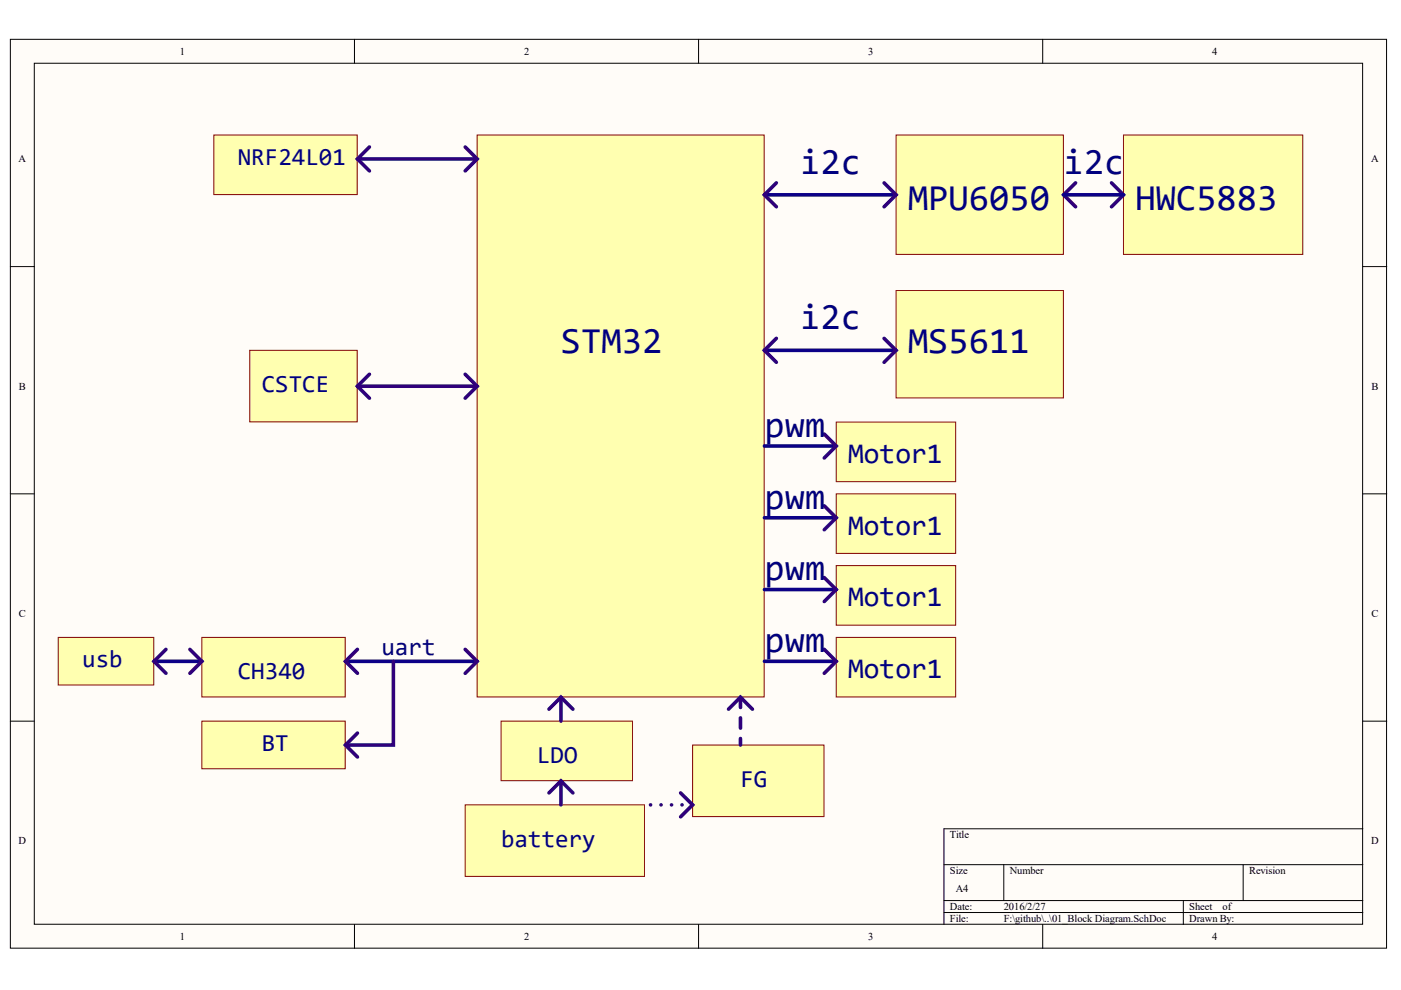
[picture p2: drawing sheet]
<svg xmlns="http://www.w3.org/2000/svg" width="297mm" height="210mm" viewBox="0 0 297 210" stroke-linecap="round" stroke-linejoin="round" font-family="sans-serif">
<g fill="#fffcf8" stroke="#000" stroke-width=".21">
<path d="M2.2 8.3h291.8v192.7h-291.8z"/>
<path d="M7.3 13.4h281.6v182.6h-281.6z"/>
</g>
<g fill="none" stroke="#000" stroke-width=".21">
<path d="M75.2 8.3v5.1M148.1 8.3v5.1M221.1 8.3v5.1M2.2 56.5h5.1M289 56.5h5M2.2 104.7h5.1M289 104.7h5M2.2 152.9h5.1M289 152.9h5M289 175.7h-88.9v20.3M75.2 196v5.1M148.1 196v5.1"/>
<path d="M200.1 183.3h88.9M200.1 190.9h88.9M200.1 193.5h88.9M212.8 183.3v7.6M221.1 196v5.1M250.9 190.9v5.1M263.6 183.3v7.6"/>
</g>
<g fill="#ffffb0" stroke="#800000" stroke-width=".21">
<path d="M101.2 28.6h60.8v119.2h-60.8z"/>
<path d="M190 28.6h35.5v25.3h-35.5z"/>
<path d="M190 61.6h35.5v22.8h-35.5z"/>
<path d="M238.2 28.6h38v25.3h-38z"/>
</g>
<path d="M162.1 41.3h27.9M225.5 41.3h12.7M162.1 74.3h27.9" fill="none" stroke="#0c0087" stroke-width=".76"/>
<path d="M164.6 38.8l-2.5 2.5 2.5 2.5M187.4 38.8l2.6 2.5-2.6 2.5M228 38.8l-2.5 2.5 2.5 2.5M235.7 38.8l2.5 2.5-2.5 2.5M164.6 71.7l-2.5 2.6 2.5 2.5M187.4 71.7l2.6 2.6-2.6 2.5" fill="none" stroke="#30007b" stroke-width=".76"/>
<path d="M177.3 89.5h25.3v12.6h-25.3z" fill="#ffffb0" stroke="#800000" stroke-width=".21"/>
<path d="M162.1 94.6h15.2" fill="none" stroke="#0c0087" stroke-width=".76"/>
<path d="M174.8 92l2.5 2.6-2.5 2.5" fill="none" stroke="#30007b" stroke-width=".76"/>
<path d="M177.3 104.7h25.3v12.6h-25.3z" fill="#ffffb0" stroke="#800000" stroke-width=".21"/>
<path d="M162.1 109.8h15.2" fill="none" stroke="#0c0087" stroke-width=".76"/>
<path d="M174.8 107.2l2.5 2.6-2.5 2.5" fill="none" stroke="#30007b" stroke-width=".76"/>
<path d="M177.3 119.9h25.3v12.7h-25.3z" fill="#ffffb0" stroke="#800000" stroke-width=".21"/>
<path d="M162.1 125h15.2" fill="none" stroke="#0c0087" stroke-width=".76"/>
<path d="M174.8 122.5l2.5 2.5-2.5 2.5" fill="none" stroke="#30007b" stroke-width=".76"/>
<path d="M177.3 135.1h25.3v12.7h-25.3z" fill="#ffffb0" stroke="#800000" stroke-width=".21"/>
<path d="M162.1 140.2h15.2" fill="none" stroke="#0c0087" stroke-width=".76"/>
<path d="M174.8 137.7l2.5 2.5-2.5 2.6" fill="none" stroke="#30007b" stroke-width=".76"/>
<path d="M42.8 135.1h30.4v12.7h-30.4z" fill="#ffffb0" stroke="#800000" stroke-width=".21"/>
<path d="M73.3 140.2h27.9" fill="none" stroke="#0c0087" stroke-width=".76"/>
<path d="M75.8 137.7l-2.5 2.5 2.5 2.6M98.6 137.7l2.6 2.5-2.6 2.6" fill="none" stroke="#30007b" stroke-width=".76"/>
<g fill="#ffffb0" stroke="#800000" stroke-width=".21">
<path d="M98.6 170.7h38v15.1h-38z"/>
<path d="M146.8 158h27.9v15.1h-27.9z"/>
<path d="M42.8 152.9h30.4v10.1h-30.4z"/>
</g>
<path d="M75.8 155.4l-2.5 2.6 2.5 2.5M83.4 140.2v17.8h-10.1" fill="none" stroke="#30007b" stroke-width=".76"/>
<path d="M45.3 28.6h30.4v12.7h-30.4z" fill="#ffffb0" stroke="#800000" stroke-width=".21"/>
<path d="M75.8 33.7h25.4M78.3 31.2l-2.5 2.5 2.5 2.5M98.6 31.2l2.6 2.5-2.6 2.5" fill="none" stroke="#30007b" stroke-width=".76"/>
<path d="M12.3 135.1h20.3v10.1h-20.3z" fill="#ffffb0" stroke="#800000" stroke-width=".21"/>
<path d="M32.6 140.2h10.2" fill="none" stroke="#0c0087" stroke-width=".76"/>
<path d="M35.2 137.7l-2.6 2.5 2.6 2.6M40.3 137.7l2.5 2.5-2.5 2.6" fill="none" stroke="#30007b" stroke-width=".76"/>
<path d="M106.2 152.9h27.9v12.6h-27.9z" fill="#ffffb0" stroke="#800000" stroke-width=".21"/>
<path d="M116.4 150.4l2.5-2.6 2.6 2.6M118.9 147.8v5.1M154.5 150.4l2.5-2.6 2.5 2.6M116.4 168.1l2.5-2.5 2.6 2.5M118.9 165.6v5.1M144.3 168.1l2.5 2.6-2.5 2.5" fill="none" stroke="#30007b" stroke-width=".76"/>
<path d="M157 147.8v10.2" fill="none" stroke="#30007b" stroke-width=".76" stroke-dasharray="2.2 2.2"/>
<path d="M146.8 170.7h-10.1" fill="none" stroke="#30007b" stroke-width=".76" stroke-dasharray="0 2.2"/>
<path d="M52.9 74.3h22.8v15.1h-22.8z" fill="#ffffb0" stroke="#800000" stroke-width=".21"/>
<path d="M78.3 79.3l-2.5 2.6 2.5 2.5M98.6 79.3l2.6 2.6-2.6 2.5M75.8 81.9h25.4" fill="none" stroke="#30007b" stroke-width=".76"/>
<g font-size="7.8" fill="#000080">
<text x="169.7" y="36.8">i2c</text>
<text x="225.5" y="36.8">i2c</text>
<text x="192.5" y="44.4">MPU6050</text>
<text x="240.7" y="44.4">HWC5883</text>
<text x="169.7" y="69.8">i2c</text>
<text x="118.9" y="74.9">STM32</text>
<text x="192.5" y="74.9">MS5611</text>
<text x="162.1" y="92.6">pwm</text>
<text x="162.1" y="107.8">pwm</text>
<text x="162.1" y="123.1">pwm</text>
<text x="162.1" y="138.3">pwm</text>
</g>
<g font-size="6.1" fill="#000080">
<text x="179.8" y="98.1">Motor1</text>
<text x="179.8" y="113.3">Motor1</text>
<text x="179.8" y="128.5">Motor1</text>
<text x="179.8" y="143.8">Motor1</text>
</g>
<g font-size="5.2" fill="#000080">
<text x="50.4" y="34.9">NRF24L01</text>
<text x="55.5" y="83.1">CSTCE</text>
<text x="17.4" y="141.4">usb</text>
<text x="50.4" y="144">CH340</text>
<text x="80.9" y="138.9">uart</text>
<text x="55.5" y="159.2">BT</text>
<text x="113.9" y="161.7">LDO</text>
<text x="157" y="166.8">FG</text>
<text x="106.2" y="179.5">battery</text>
</g>
<g font-size="2.2">
<text x="38.2" y="11.6">1</text>
<text x="111.1" y="11.6">2</text>
<text x="184.1" y="11.6">3</text>
<text x="257" y="11.6">4</text>
<text x="3.9" y="34.4">A</text>
<text x="290.7" y="34.4">A</text>
<text x="4" y="82.6">B</text>
<text x="290.8" y="82.6">B</text>
<text x="4" y="130.8">C</text>
<text x="290.8" y="130.8">C</text>
<text x="3.9" y="179">D</text>
<text x="201.4" y="177.7">Title</text>
<text x="290.7" y="179">D</text>
<text x="201.4" y="185.3">Size</text>
<text x="214.1" y="185.3">Number</text>
<text x="264.8" y="185.3">Revision</text>
<text x="202.7" y="189.1">A4</text>
<text x="201.4" y="192.9">Date:</text>
<text x="201.4" y="195.5">File:</text>
<text x="212.8" y="192.9">2016/2/27</text>
<text x="212.8" y="195.5">F:\github\..\01_Block Diagram.SchDoc</text>
<text x="252.2" y="192.9">Sheet</text>
<text x="252.2" y="195.5">Drawn By:</text>
<text x="259.2" y="192.9">of</text>
<text x="38.2" y="199.3">1</text>
<text x="111.1" y="199.3">2</text>
<text x="184.1" y="199.3">3</text>
<text x="257" y="199.3">4</text>
</g>
</svg>
